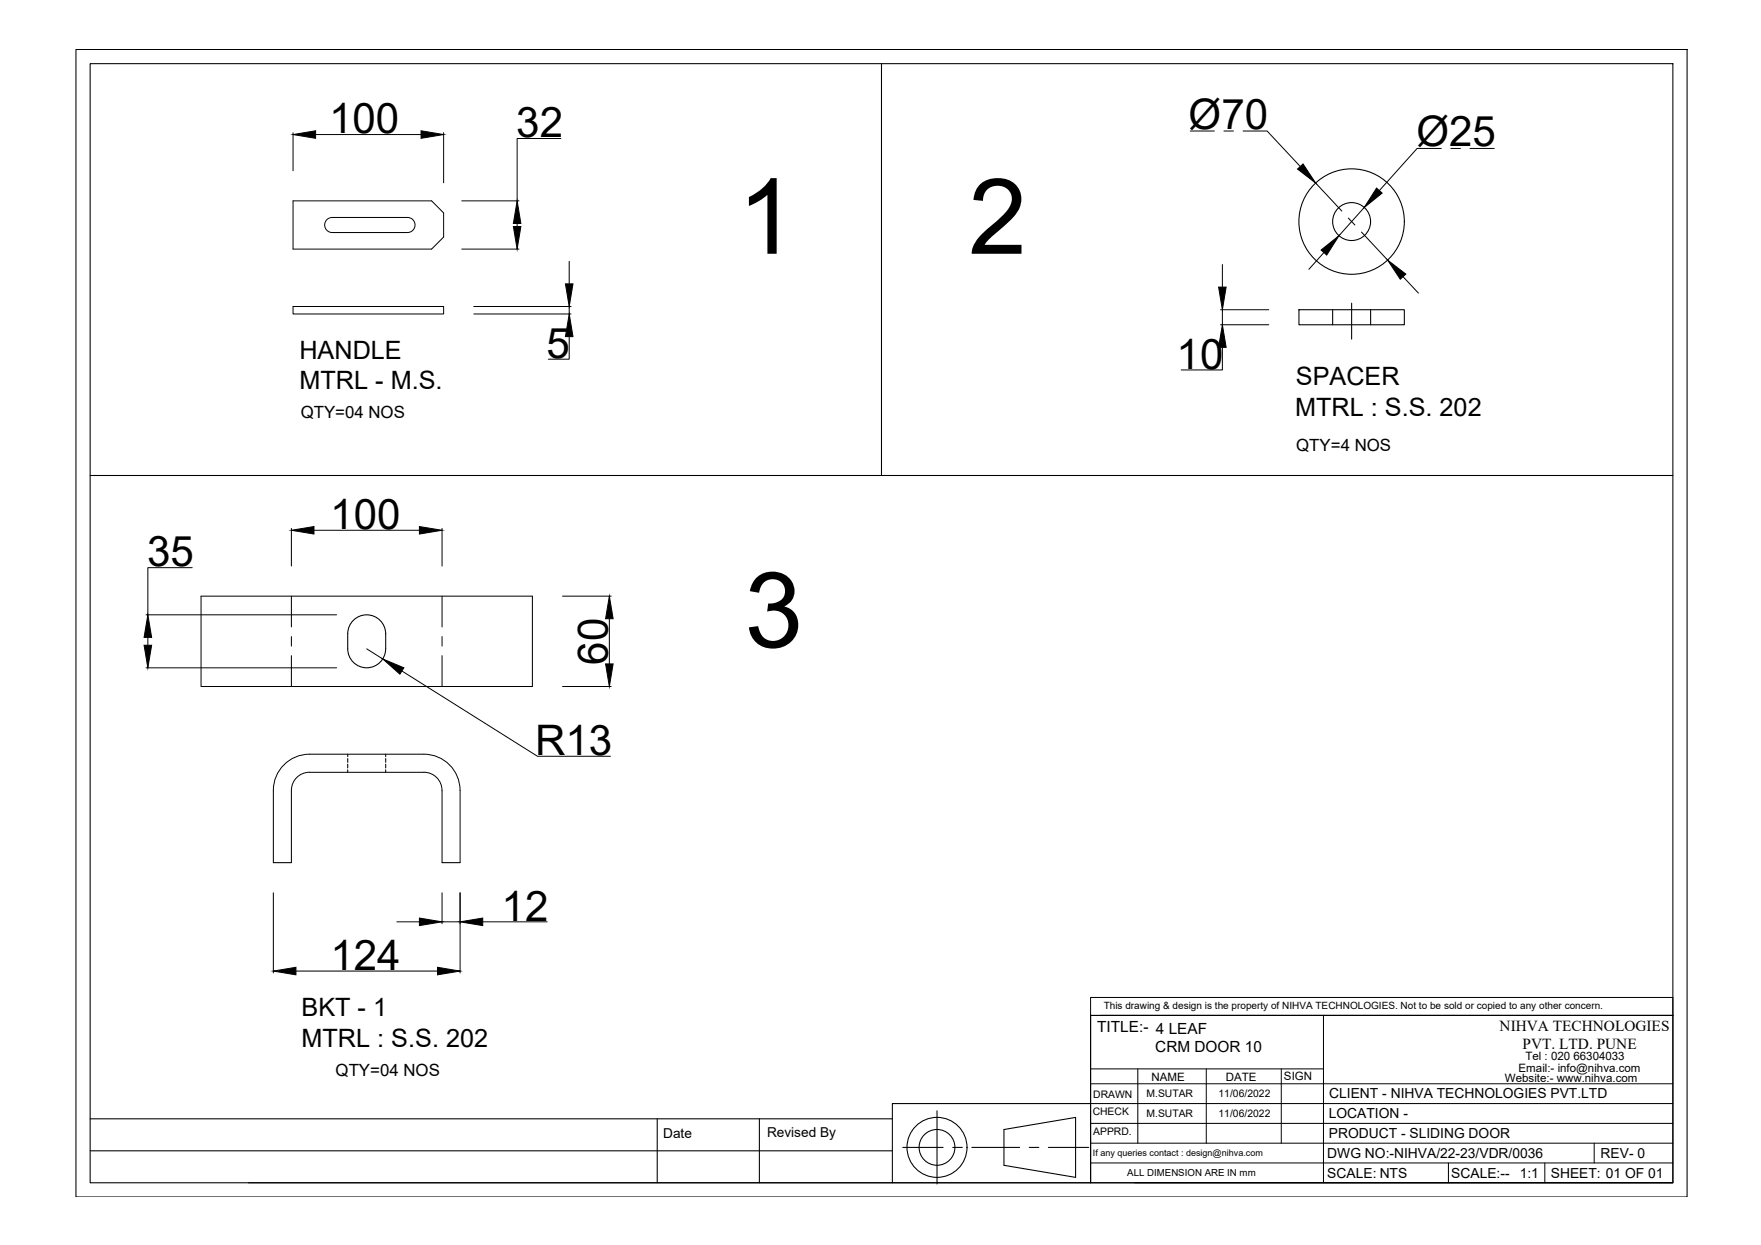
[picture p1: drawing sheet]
<svg xmlns="http://www.w3.org/2000/svg" width="420mm" height="297mm" viewBox="0 0 420 297" stroke-linecap="round" stroke-linejoin="round" font-family="sans-serif">
<!-- layer: center -->
<g fill="none" stroke="#000" stroke-width=".24">
<path d="M69.9 31.7v9M75.3 32.1h25.2M105.8 31.7v11.9M133.8 33h-10.4v14.9M284 31.3h5.7M292 31.3h2.3M296.6 31.3h5.7l7.9 8.4M343.9 35.4h-5.8l-9 10.1M346.2 35.4h2.2M350.7 35.4h5.8M69.9 47.9h33.1l2.8 2.9v5.8l-2.8 2.8h-33.1zM78 52.4l1.3-.5h17.9a1.8 1.8 0 0 1 1.8 1.8 1.8 1.8 0 0 1-1.8 1.8h-17.9a1.81 1.81 0 0 1-1.7-1.2 1.81 1.81 0 0 1 .4-1.9z"/>
<path d="M110.2 47.9h13.6M110.2 59.4h13.6M123.4 53.3v.7M313.9 43.7l6.2 6.7M321.7 52l1.6 1.7M324.8 55.4l6.3 6.7M325.5 49.5l-6 6.7M69.9 73.1h35.9v1.8h-35.9zM113 73.1h23.3M113 74.9h23.3M135.8 62.3v5.4M135.8 73.1v1.8"/>
<path d="M291.2 73.9h11.5M291.2 77.5h11.5M291.6 63.1v5.4M291.6 73.9v3.6M315.9 60.3l-3.6 4M334.7 66l3.7 3.9M135.8 80.3v5.4h-5M291.6 82.9v5.4h-9.8M45.9 135.4h-10.6v11.3M69.5 126.1v8.9M74.9 126.5h25.2M105.5 126.1v8.9"/>
<path d="M34.8 146.7h45.5M34.8 159.3h45.5M35.3 152.1v1.8M48 142.2h79v21.6h-79zM69.5 142.2v7.4M69.5 151.9v2.2M69.5 156.4v7.4M87.5 154.8l3.8 2.4M105.5 142.2v7.4M105.5 151.9v2.2M105.5 156.4v7.4M134.2 142.2h11.6"/>
<path d="M145.4 147.6v10.8M95.9 160.1l32.3 20.3h17.4M134.2 163.8h11.6M65.2 205.8v-17.2a8.6 8.6 0 0 1 8.6-8.7h27.3a8.6 8.6 0 0 1 8.7 8.7v17.2M65.2 213v19.1M69.5 205.8v-17.2a4.3 4.3 0 0 1 4.3-4.3l27.3-.1a4.3 4.3 0 0 1 4.4 4.4v17.2M94.7 219.9h5.4M105.5 213v7.4M105.5 219.9h4.3M109.8 213v19.1M115.2 219.9h15.3M70.6 231.7h33.8"/>
</g>
<g fill="#000" stroke="#000" stroke-width=".24">
<path d="M69.9 32.1l5.4-.9v1.8zM100.5 31.2l5.3 .9-5.3 .9zM309.6 40.3l1.3-1.2 3 4.6zM122.5 54h1.8l-.9 5.4zM123.4 47.9l.9 5.4h-1.8zM315.2 59.7l4.3-3.5-3 4.7zM328.4 44.9l1.4 1.2-4.3 3.4zM134.9 67.7h1.8l-.9 5.4zM290.7 68.5h1.8l-.9 5.4zM331.1 62.1l4.3 3.3-1.3 1.2zM135.8 74.9l.9 5.4h-1.8zM291.6 77.5l.9 5.4h-1.8z"/>
<path d="M69.5 126.5l5.4-.9v1.8zM100.1 125.6l5.4 .9-5.4 .9zM34.4 153.9h1.8l-.9 5.4zM35.3 146.7l.9 5.4h-1.8zM91.3 157.2l5.1 2.1-1 1.5zM145.4 142.2l.9 5.4h-1.8zM144.5 158.4h1.8l-.9 5.4zM100.1 219l5.4 .9-5.4 .9zM109.8 219.9l5.4-.9v1.8zM65.2 231.7l5.4-.9v1.8zM104.4 230.8l5.4 .9-5.4 .9z"/>
</g>
<!-- layer: 0 -->
<g fill="none" stroke="#000" stroke-width=".25">
<path d="M18.1 11.8h384.4v273.8h-384.4zM21.5 15.2h377.6v267h-377.6zM210.3 15.2v98.2M309.9 73.9h25.2v3.6h-25.2zM318 73.9v3.6M322.5 72.3v8.6M327 73.9v3.6M21.5 113.4h377.6M84.6 147.8a4.5 4.5 0 0 1 4.8-.7 4.5 4.5 0 0 1 2.6 4.1v3.6a4.5 4.5 0 0 1-4.5 4.5 4.5 4.5 0 0 1-4.5-4.5v-3.6a4.5 4.5 0 0 1 1.6-3.4zM83 179.9v.6M92 179.9v.6M83 181v.9"/>
<path d="M83 182.3v.9M83 183.7v.6M92 181v.9M92 182.3v.9M92 183.7v.6M65.2 205.8h4.3M105.5 205.8h4.3M260.2 242.3h138.9v39.9h-138.9zM21.5 274.6h191.4M21.5 266.9h191.4M156.8 266.9v15.3M181.2 266.9v15.3"/>
<path d="M215.4 273.8h9.6M223.6 265v17.5M227.3 273.8h2.3M231.9 273.8h11.4M239.5 269.5l17.1-2.9v14.3l-17.1-2.9zM245.6 273.8h2.3M250.1 273.8h9.7M260.2 263.3h-47.3v18.9h-153.6M212.9 282.2h47.3M270.7 282.2h128.4"/>
<circle cx="322.5" cy="52.9" r="12.6"/>
<circle cx="322.5" cy="52.9" r="4.5"/>
<circle cx="223.6" cy="273.7" r="7.2"/>
<circle cx="223.6" cy="273.7" r="4.3"/>
</g>
<g fill="none" stroke="#000" stroke-width=".24">
<path d="M260.2 238h138.9v4.3h-138.9zM260.2 258.6h138.9M260.2 242.3v39.9M260.2 255h55.6M262.6 242.3h136.5M271.5 255v17.7M287.8 255v17.7M305.7 255v17.7M315.8 242.3v39.9M260.2 272.7h138.9M260.2 268h138.9M260.2 263.3h138.9"/>
<path d="M260.2 277.5h138.9M345.6 277.5v4.7M368.6 277.5v4.7M380.4 272.7v4.8"/>
</g>
<g font-size="25.1">
<text x="176" y="60.5">1</text>
<text x="231.1" y="60.5">2</text>
<text x="177.6" y="154.4">3</text>
</g>
<g font-size="10">
<text x="78.5" y="31.8">100</text>
<text x="123.2" y="32.7">32</text>
<text x="283.6" y="30.7">Ø70</text>
<text x="337.9" y="34.9">Ø25</text>
<text x="130.4" y="85.3">5</text>
<text x="280.7" y="87.9">10</text>
<text x="78.8" y="126.2">100</text>
<text x="35.1" y="135.1">35</text>
<text x="145" y="158.5" transform="rotate(-90 145 158.5)">60</text>
<text x="127.7" y="180.1">R13</text>
<text x="119.7" y="219.7">12</text>
<text x="78.8" y="231.5">124</text>
</g>
<g font-size="6">
<text x="71.4" y="85.6">HANDLE</text>
<text x="71.5" y="92.9">MTRL - M.S.</text>
<text x="309.2" y="91.9">SPACER</text>
<text x="309" y="99.2">MTRL : S.S. 202</text>
<text x="71.9" y="242.4">BKT - 1</text>
<text x="71.9" y="249.7">MTRL : S.S. 202</text>
</g>
<g font-size="4">
<text x="71.7" y="99.7">QTY=04 NOS</text>
<text x="309.3" y="107.5">QTY=4 NOS</text>
<text x="80.1" y="256.7">QTY=04 NOS</text>
</g>
<g font-size="3.7">
<text x="261.8" y="246.2">TITLE:- 4 LEAF</text>
<text x="275.6" y="251.1">CRM DOOR 10</text>
<text x="357.8" y="246.1">NIHVA TECHNOLOGIES</text>
<text x="363.3" y="250.2">PVT. LTD. PUNE</text>
</g>
<g font-size="3.3">
<text x="317.1" y="262.1">CLIENT - NIHVA TECHNOLOGIES PVT.LTD</text>
<text x="317.1" y="266.8">LOCATION -</text>
<text x="158.2" y="271.5">Date</text>
<text x="183" y="271.2">Revised By</text>
<text x="317" y="271.5">PRODUCT - SLIDING DOOR</text>
<text x="316.7" y="276.4">DWG NO:-NIHVA/22-23/VDR/0036</text>
<text x="316.7" y="281">SCALE: NTS</text>
<text x="346.3" y="281">SCALE:--</text>
<text x="362.6" y="281">1:1</text>
<text x="370" y="281">SHEET: 01 OF 01</text>
<text x="381.9" y="276.2">REV- 0</text>
</g>
<g font-size="2.7">
<text x="274.8" y="257.9">NAME</text>
<text x="306.3" y="257.7">SIGN</text>
<text x="362.3" y="255.7">Email:- info@nihva.com</text>
<text x="364" y="253">Tel : 020 66304033</text>
<text x="292.5" y="258">DATE</text>
<text x="359.1" y="258.3">Website:- www.nihva.com</text>
</g>
<g font-size="2.5">
<text x="260.8" y="262">DRAWN</text>
<text x="273.5" y="261.8">M.SUTAR</text>
<text x="290.7" y="261.8">11/06/2022</text>
<text x="260.7" y="266.1">CHECK</text>
<text x="273.5" y="266.6">M.SUTAR</text>
<text x="290.7" y="266.6">11/06/2022</text>
<text x="260.8" y="270.8">APPRD.</text>
</g>
<text font-size="2.4" x="263.3" y="240.6">This drawing &amp; design is the property of NIHVA TECHNOLOGIES. Not to be sold or copied to any other concern.</text>
<text font-size="2.3" x="268.9" y="280.6">ALL DIMENSION ARE IN mm</text>
<text font-size="2.1" x="260.8" y="275.7">If any queries contact : design@nihva.com</text>
</svg>
